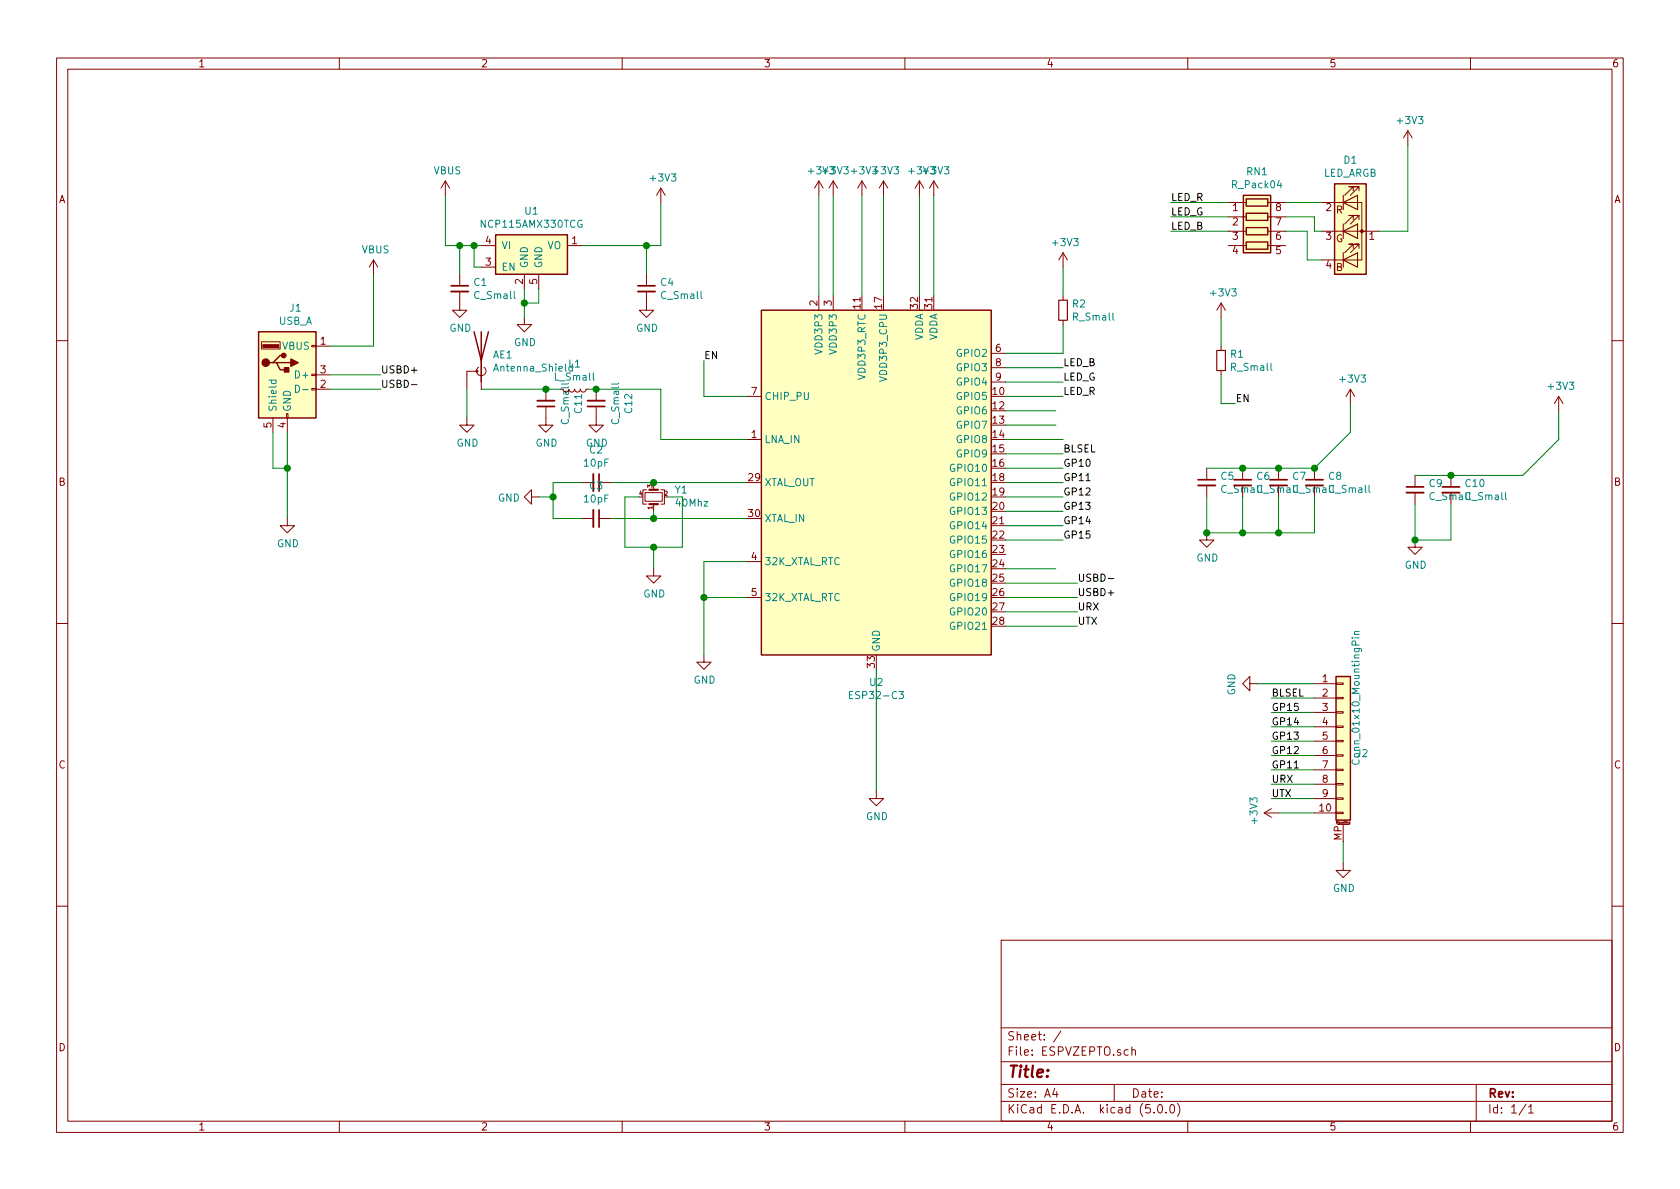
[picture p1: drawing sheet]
EESchema Schematic File Version 4
LIBS:ESPVZEPTO-cache
EELAYER 26 0
EELAYER END
$Descr A4 11693 8268
encoding utf-8
Sheet 1 1
Title ""
Date ""
Rev ""
Comp ""
Comment1 ""
Comment2 ""
Comment3 ""
Comment4 ""
$EndDescr
$Comp
L Untitled-rescue:ESP32-C3-MCU_Espressif U2
U 1 1
P 6100 3050
F 0 "U2" H 6100 1361 50  0000 C CNN
F 1 "ESP32-C3" H 6100 1270 50  0000 C CNN
F 2 "Package_DFN_QFN:QFN-32-1EP_5x5mm_P0.5mm_EP3.45x3.45mm" H 6100 1750 50  0001 C CNN
F 3 "http://espressif.com/sites/default/files/documentation/0a-esp8266ex_datasheet_en.pdf" H 6200 1750 50  0001 C CNN
	1    6100 3050
	1    0    0    -1  
$EndComp
$Comp
L Connector:USB_A J1
U 1 1
P 2000 2600
F 0 "J1" H 2057 3067 50  0000 C CNN
F 1 "USB_A" H 2057 2976 50  0000 C CNN
F 2 "footprint:CONN-USB-A-PCB-TRACES" H 2150 2550 50  0001 C CNN
F 3 " ~" H 2150 2550 50  0001 C CNN
	1    2000 2600
	1    0    0    -1  
$EndComp
Wire Wire Line
	7000 4250 7500 4250
Wire Wire Line
	7000 4350 7500 4350
Wire Wire Line
	7000 4150 7500 4150
Wire Wire Line
	7000 4050 7500 4050
$Comp
L Device:R_Small R1
U 1 1
P 8500 2500
F 0 "R1" H 8559 2546 50  0000 L CNN
F 1 "R_Small" H 8559 2455 50  0000 L CNN
F 2 "Resistor_SMD:R_0402_1005Metric" H 8500 2500 50  0001 C CNN
F 3 "~" H 8500 2500 50  0001 C CNN
	1    8500 2500
	1    0    0    -1  
$EndComp
$Comp
L Device:C_Small C5
U 1 1
P 8400 3350
F 0 "C5" H 8492 3396 50  0000 L CNN
F 1 "C_Small" H 8492 3305 50  0000 L CNN
F 2 "Capacitor_SMD:C_0402_1005Metric" H 8400 3350 50  0001 C CNN
F 3 "~" H 8400 3350 50  0001 C CNN
	1    8400 3350
	1    0    0    -1  
$EndComp
$Comp
L Device:LED_ARGB D1
U 1 1
P 9400 1600
F 0 "D1" H 9400 2097 50  0000 C CNN
F 1 "LED_ARGB" H 9400 2006 50  0000 C CNN
F 2 "LED_SMD:LED_Kingbright_APFA3010_3x1.5mm_Horizontal" H 9400 1550 50  0001 C CNN
F 3 "~" H 9400 1550 50  0001 C CNN
	1    9400 1600
	1    0    0    -1  
$EndComp
Wire Wire Line
	3800 2700 3350 2700
Wire Wire Line
	5200 2750 4900 2750
Wire Wire Line
	4900 2750 4900 2500
$Comp
L Untitled-rescue:Crystal_GND24_Small-Device Y1
U 1 1
P 4550 3450
F 0 "Y1" V 4596 3306 50  0000 R CNN
F 1 "40Mhz" V 4505 3306 50  0000 R CNN
F 2 "Crystal:Crystal_SMD_Abracon_ABM10-4Pin_2.5x2.0mm" H 4550 3450 50  0001 C CNN
F 3 "~" H 4550 3450 50  0001 C CNN
	1    4550 3450
	0    -1   -1   0   
$EndComp
Wire Wire Line
	4550 3550 4550 3600
Wire Wire Line
	4550 3600 5200 3600
Wire Wire Line
	4550 3350 5200 3350
Wire Wire Line
	4550 3600 4250 3600
Connection ~ 4550 3600
Wire Wire Line
	4550 3350 4250 3350
Connection ~ 4550 3350
$Comp
L Device:C_Small C2
U 1 1
P 4150 3350
F 0 "C2" V 3921 3350 50  0000 C CNN
F 1 "10pF" V 4012 3350 50  0000 C CNN
F 2 "Capacitor_SMD:C_0402_1005Metric" H 4150 3350 50  0001 C CNN
F 3 "~" H 4150 3350 50  0001 C CNN
	1    4150 3350
	0    1    1    0   
$EndComp
$Comp
L Device:C_Small C3
U 1 1
P 4150 3600
F 0 "C3" V 3921 3600 50  0000 C CNN
F 1 "10pF" V 4012 3600 50  0000 C CNN
F 2 "Capacitor_SMD:C_0402_1005Metric" H 4150 3600 50  0001 C CNN
F 3 "~" H 4150 3600 50  0001 C CNN
	1    4150 3600
	0    1    1    0   
$EndComp
Wire Wire Line
	4050 3350 3850 3350
Wire Wire Line
	3850 3350 3850 3450
Wire Wire Line
	3850 3600 4050 3600
Wire Wire Line
	3850 3450 3750 3450
Connection ~ 3850 3450
Wire Wire Line
	3850 3450 3850 3600
Wire Wire Line
	4450 3450 4350 3450
Wire Wire Line
	4350 3450 4350 3800
Wire Wire Line
	4650 3450 4750 3450
Wire Wire Line
	4750 3450 4750 3800
Wire Wire Line
	5700 2050 5700 1350
Wire Wire Line
	5800 2050 5800 1350
Wire Wire Line
	6000 2050 6000 1350
Wire Wire Line
	6150 2050 6150 1350
Wire Wire Line
	6400 2050 6400 1350
Wire Wire Line
	6500 2050 6500 1350
Wire Wire Line
	4600 1700 4600 1400
Wire Wire Line
	3650 2000 3650 2100
Wire Wire Line
	1900 3000 1900 3250
Wire Wire Line
	1900 3250 2000 3250
Wire Wire Line
	2000 3250 2000 3000
Wire Wire Line
	2000 3250 2000 3600
Connection ~ 2000 3250
Wire Wire Line
	6100 4650 6100 5500
Wire Wire Line
	7000 3150 7400 3150
Wire Wire Line
	7000 3250 7400 3250
Wire Wire Line
	7000 3050 7400 3050
Text Label 4900 2500 0    50   ~ 0
EN
Text Label 7400 3150 0    50   ~ 0
BLSEL
$Comp
L power:+3V3 #PWR0101
U 1 1
P 4600 1400
F 0 "#PWR0101" H 4600 1250 50  0001 C CNN
F 1 "+3V3" H 4615 1573 50  0000 C CNN
F 2 "" H 4600 1400 50  0001 C CNN
F 3 "" H 4600 1400 50  0001 C CNN
	1    4600 1400
	1    0    0    -1  
$EndComp
Wire Wire Line
	3350 1700 3300 1700
Wire Wire Line
	3100 1700 3100 1350
$Comp
L power:VBUS #PWR0102
U 1 1
P 3100 1350
F 0 "#PWR0102" H 3100 1200 50  0001 C CNN
F 1 "VBUS" H 3115 1523 50  0000 C CNN
F 2 "" H 3100 1350 50  0001 C CNN
F 3 "" H 3100 1350 50  0001 C CNN
	1    3100 1350
	1    0    0    -1  
$EndComp
$Comp
L power:GND #PWR0103
U 1 1
P 3650 2200
F 0 "#PWR0103" H 3650 1950 50  0001 C CNN
F 1 "GND" H 3655 2027 50  0000 C CNN
F 2 "" H 3650 2200 50  0001 C CNN
F 3 "" H 3650 2200 50  0001 C CNN
	1    3650 2200
	1    0    0    -1  
$EndComp
Wire Wire Line
	4500 1700 4500 1900
Connection ~ 4500 1700
Wire Wire Line
	4500 1700 4600 1700
Wire Wire Line
	3200 1700 3200 1900
Connection ~ 3200 1700
Wire Wire Line
	3200 1700 3100 1700
$Comp
L Device:C_Small C4
U 1 1
P 4500 2000
F 0 "C4" H 4592 2046 50  0000 L CNN
F 1 "C_Small" H 4592 1955 50  0000 L CNN
F 2 "Capacitor_SMD:C_0402_1005Metric" H 4500 2000 50  0001 C CNN
F 3 "~" H 4500 2000 50  0001 C CNN
	1    4500 2000
	1    0    0    -1  
$EndComp
$Comp
L Device:C_Small C1
U 1 1
P 3200 2000
F 0 "C1" H 3292 2046 50  0000 L CNN
F 1 "C_Small" H 3292 1955 50  0000 L CNN
F 2 "Capacitor_SMD:C_0402_1005Metric" H 3200 2000 50  0001 C CNN
F 3 "~" H 3200 2000 50  0001 C CNN
	1    3200 2000
	1    0    0    -1  
$EndComp
$Comp
L power:GND #PWR0104
U 1 1
P 3200 2100
F 0 "#PWR0104" H 3200 1850 50  0001 C CNN
F 1 "GND" H 3205 1927 50  0000 C CNN
F 2 "" H 3200 2100 50  0001 C CNN
F 3 "" H 3200 2100 50  0001 C CNN
	1    3200 2100
	1    0    0    -1  
$EndComp
$Comp
L power:GND #PWR0105
U 1 1
P 4500 2100
F 0 "#PWR0105" H 4500 1850 50  0001 C CNN
F 1 "GND" H 4505 1927 50  0000 C CNN
F 2 "" H 4500 2100 50  0001 C CNN
F 3 "" H 4500 2100 50  0001 C CNN
	1    4500 2100
	1    0    0    -1  
$EndComp
$Comp
L power:GND #PWR0106
U 1 1
P 3750 3450
F 0 "#PWR0106" H 3750 3200 50  0001 C CNN
F 1 "GND" V 3755 3322 50  0000 R CNN
F 2 "" H 3750 3450 50  0001 C CNN
F 3 "" H 3750 3450 50  0001 C CNN
	1    3750 3450
	0    1    1    0   
$EndComp
Wire Wire Line
	4350 3800 4550 3800
Wire Wire Line
	4550 3800 4550 3950
Connection ~ 4550 3800
Wire Wire Line
	4550 3800 4750 3800
$Comp
L power:GND #PWR0107
U 1 1
P 4550 3950
F 0 "#PWR0107" H 4550 3700 50  0001 C CNN
F 1 "GND" H 4555 3777 50  0000 C CNN
F 2 "" H 4550 3950 50  0001 C CNN
F 3 "" H 4550 3950 50  0001 C CNN
	1    4550 3950
	1    0    0    -1  
$EndComp
$Comp
L power:GND #PWR0108
U 1 1
P 6100 5500
F 0 "#PWR0108" H 6100 5250 50  0001 C CNN
F 1 "GND" H 6105 5327 50  0000 C CNN
F 2 "" H 6100 5500 50  0001 C CNN
F 3 "" H 6100 5500 50  0001 C CNN
	1    6100 5500
	1    0    0    -1  
$EndComp
Wire Wire Line
	2300 2600 2650 2600
Wire Wire Line
	2300 2700 2650 2700
Wire Wire Line
	2300 2400 2600 2400
Wire Wire Line
	2600 2400 2600 1900
$Comp
L power:VBUS #PWR0109
U 1 1
P 2600 1900
F 0 "#PWR0109" H 2600 1750 50  0001 C CNN
F 1 "VBUS" H 2615 2073 50  0000 C CNN
F 2 "" H 2600 1900 50  0001 C CNN
F 3 "" H 2600 1900 50  0001 C CNN
	1    2600 1900
	1    0    0    -1  
$EndComp
Text Label 2650 2600 0    50   ~ 0
USBD+
Text Label 2650 2700 0    50   ~ 0
USBD-
Text Label 7500 4150 0    50   ~ 0
USBD+
Text Label 7500 4050 0    50   ~ 0
USBD-
$Comp
L power:+3V3 #PWR0110
U 1 1
P 5700 1350
F 0 "#PWR0110" H 5700 1200 50  0001 C CNN
F 1 "+3V3" H 5715 1523 50  0000 C CNN
F 2 "" H 5700 1350 50  0001 C CNN
F 3 "" H 5700 1350 50  0001 C CNN
	1    5700 1350
	1    0    0    -1  
$EndComp
$Comp
L power:+3V3 #PWR0111
U 1 1
P 5800 1350
F 0 "#PWR0111" H 5800 1200 50  0001 C CNN
F 1 "+3V3" H 5815 1523 50  0000 C CNN
F 2 "" H 5800 1350 50  0001 C CNN
F 3 "" H 5800 1350 50  0001 C CNN
	1    5800 1350
	1    0    0    -1  
$EndComp
$Comp
L power:+3V3 #PWR0112
U 1 1
P 6000 1350
F 0 "#PWR0112" H 6000 1200 50  0001 C CNN
F 1 "+3V3" H 6015 1523 50  0000 C CNN
F 2 "" H 6000 1350 50  0001 C CNN
F 3 "" H 6000 1350 50  0001 C CNN
	1    6000 1350
	1    0    0    -1  
$EndComp
$Comp
L power:+3V3 #PWR0113
U 1 1
P 6150 1350
F 0 "#PWR0113" H 6150 1200 50  0001 C CNN
F 1 "+3V3" H 6165 1523 50  0000 C CNN
F 2 "" H 6150 1350 50  0001 C CNN
F 3 "" H 6150 1350 50  0001 C CNN
	1    6150 1350
	1    0    0    -1  
$EndComp
$Comp
L power:+3V3 #PWR0114
U 1 1
P 6400 1350
F 0 "#PWR0114" H 6400 1200 50  0001 C CNN
F 1 "+3V3" H 6415 1523 50  0000 C CNN
F 2 "" H 6400 1350 50  0001 C CNN
F 3 "" H 6400 1350 50  0001 C CNN
	1    6400 1350
	1    0    0    -1  
$EndComp
$Comp
L power:+3V3 #PWR0115
U 1 1
P 6500 1350
F 0 "#PWR0115" H 6500 1200 50  0001 C CNN
F 1 "+3V3" H 6515 1523 50  0000 C CNN
F 2 "" H 6500 1350 50  0001 C CNN
F 3 "" H 6500 1350 50  0001 C CNN
	1    6500 1350
	1    0    0    -1  
$EndComp
Wire Wire Line
	9600 1600 9800 1600
Wire Wire Line
	9800 1600 9800 1000
$Comp
L power:+3V3 #PWR0116
U 1 1
P 9800 1000
F 0 "#PWR0116" H 9800 850 50  0001 C CNN
F 1 "+3V3" H 9815 1173 50  0000 C CNN
F 2 "" H 9800 1000 50  0001 C CNN
F 3 "" H 9800 1000 50  0001 C CNN
	1    9800 1000
	1    0    0    -1  
$EndComp
$Comp
L Device:R_Pack04 RN1
U 1 1
P 8750 1600
F 0 "RN1" V 8333 1600 50  0000 C CNN
F 1 "R_Pack04" V 8424 1600 50  0000 C CNN
F 2 "Resistor_SMD:R_Array_Concave_4x0402" V 9025 1600 50  0001 C CNN
F 3 "~" H 8750 1600 50  0001 C CNN
	1    8750 1600
	0    1    1    0   
$EndComp
Wire Wire Line
	9200 1400 8950 1400
Wire Wire Line
	8950 1500 9150 1500
Wire Wire Line
	9150 1500 9150 1600
Wire Wire Line
	9150 1600 9200 1600
Wire Wire Line
	8950 1600 9100 1600
Wire Wire Line
	9100 1600 9100 1800
Wire Wire Line
	9100 1800 9200 1800
Wire Wire Line
	7000 2450 7400 2450
Wire Wire Line
	7000 2550 7400 2550
Wire Wire Line
	7000 2650 7400 2650
Text Label 8150 1400 0    50   ~ 0
LED_R
Text Label 8150 1500 0    50   ~ 0
LED_G
Text Label 8150 1600 0    50   ~ 0
LED_B
Wire Wire Line
	8150 1400 8550 1400
Wire Wire Line
	8550 1500 8150 1500
Wire Wire Line
	8150 1600 8550 1600
Text Label 7400 2650 0    50   ~ 0
LED_G
Text Label 7400 2550 0    50   ~ 0
LED_B
Wire Wire Line
	8500 2400 8500 2200
Wire Wire Line
	8500 2600 8500 2800
Wire Wire Line
	8500 2800 8600 2800
Text Label 8600 2800 0    50   ~ 0
EN
$Comp
L power:+3V3 #PWR0117
U 1 1
P 8500 2200
F 0 "#PWR0117" H 8500 2050 50  0001 C CNN
F 1 "+3V3" H 8515 2373 50  0000 C CNN
F 2 "" H 8500 2200 50  0001 C CNN
F 3 "" H 8500 2200 50  0001 C CNN
	1    8500 2200
	1    0    0    -1  
$EndComp
$Comp
L Device:C_Small C6
U 1 1
P 8650 3350
F 0 "C6" H 8742 3396 50  0000 L CNN
F 1 "C_Small" H 8742 3305 50  0000 L CNN
F 2 "Capacitor_SMD:C_0402_1005Metric" H 8650 3350 50  0001 C CNN
F 3 "~" H 8650 3350 50  0001 C CNN
	1    8650 3350
	1    0    0    -1  
$EndComp
$Comp
L Device:C_Small C7
U 1 1
P 8900 3350
F 0 "C7" H 8992 3396 50  0000 L CNN
F 1 "C_Small" H 8992 3305 50  0000 L CNN
F 2 "Capacitor_SMD:C_0402_1005Metric" H 8900 3350 50  0001 C CNN
F 3 "~" H 8900 3350 50  0001 C CNN
	1    8900 3350
	1    0    0    -1  
$EndComp
$Comp
L Device:C_Small C8
U 1 1
P 9150 3350
F 0 "C8" H 9242 3396 50  0000 L CNN
F 1 "C_Small" H 9242 3305 50  0000 L CNN
F 2 "Capacitor_SMD:C_0402_1005Metric" H 9150 3350 50  0001 C CNN
F 3 "~" H 9150 3350 50  0001 C CNN
	1    9150 3350
	1    0    0    -1  
$EndComp
Wire Wire Line
	9400 2800 9400 3000
Wire Wire Line
	9400 3000 9150 3250
Connection ~ 8650 3250
Wire Wire Line
	8650 3250 8400 3250
Connection ~ 8900 3250
Wire Wire Line
	8900 3250 8650 3250
Connection ~ 9150 3250
Wire Wire Line
	9150 3250 8900 3250
$Comp
L power:+3V3 #PWR0118
U 1 1
P 9400 2800
F 0 "#PWR0118" H 9400 2650 50  0001 C CNN
F 1 "+3V3" H 9415 2973 50  0000 C CNN
F 2 "" H 9400 2800 50  0001 C CNN
F 3 "" H 9400 2800 50  0001 C CNN
	1    9400 2800
	1    0    0    -1  
$EndComp
Wire Wire Line
	8400 3450 8400 3700
Wire Wire Line
	8400 3700 8650 3700
Wire Wire Line
	9150 3700 9150 3450
Wire Wire Line
	8900 3450 8900 3700
Connection ~ 8900 3700
Wire Wire Line
	8900 3700 9150 3700
Wire Wire Line
	8650 3450 8650 3700
Connection ~ 8650 3700
Wire Wire Line
	8650 3700 8900 3700
$Comp
L power:GND #PWR0119
U 1 1
P 8400 3700
F 0 "#PWR0119" H 8400 3450 50  0001 C CNN
F 1 "GND" H 8405 3527 50  0000 C CNN
F 2 "" H 8400 3700 50  0001 C CNN
F 3 "" H 8400 3700 50  0001 C CNN
	1    8400 3700
	1    0    0    -1  
$EndComp
Connection ~ 8400 3700
Wire Wire Line
	9150 5650 8900 5650
$Comp
L power:+3V3 #PWR0120
U 1 1
P 8900 5650
F 0 "#PWR0120" H 8900 5500 50  0001 C CNN
F 1 "+3V3" H 8915 5823 50  0000 C CNN
F 2 "" H 8900 5650 50  0001 C CNN
F 3 "" H 8900 5650 50  0001 C CNN
	1    8900 5650
	0    -1   -1   0   
$EndComp
Wire Wire Line
	7000 3650 7400 3650
Wire Wire Line
	7000 3450 7400 3450
Wire Wire Line
	7000 3550 7400 3550
Wire Wire Line
	7000 3350 7400 3350
$Comp
L power:GND #PWR0121
U 1 1
P 2000 3600
F 0 "#PWR0121" H 2000 3350 50  0001 C CNN
F 1 "GND" H 2005 3427 50  0000 C CNN
F 2 "" H 2000 3600 50  0001 C CNN
F 3 "" H 2000 3600 50  0001 C CNN
	1    2000 3600
	1    0    0    -1  
$EndComp
Text Label 7400 3250 0    50   ~ 0
GP10
Text Label 7400 3350 0    50   ~ 0
GP11
Text Label 7400 3450 0    50   ~ 0
GP12
Text Label 8850 5450 0    50   ~ 0
URX
Text Label 7500 4350 0    50   ~ 0
UTX
Text Label 7400 3550 0    50   ~ 0
GP13
Text Label 7400 3650 0    50   ~ 0
GP14
Text Label 7400 3750 0    50   ~ 0
GP15
Wire Wire Line
	7400 3750 7000 3750
Wire Wire Line
	9150 4750 8750 4750
$Comp
L power:GND #PWR0122
U 1 1
P 8750 4750
F 0 "#PWR0122" H 8750 4500 50  0001 C CNN
F 1 "GND" H 8755 4577 50  0000 C CNN
F 2 "" H 8750 4750 50  0001 C CNN
F 3 "" H 8750 4750 50  0001 C CNN
	1    8750 4750
	0    1    1    0   
$EndComp
Text Label 8850 4850 0    50   ~ 0
BLSEL
Wire Wire Line
	9150 4950 8850 4950
Wire Wire Line
	9150 5150 8850 5150
Wire Wire Line
	9150 5350 8850 5350
Text Label 8850 4950 0    50   ~ 0
GP15
Text Label 8850 5050 0    50   ~ 0
GP14
Text Label 8850 5250 0    50   ~ 0
GP12
Text Label 8850 5350 0    50   ~ 0
GP11
Text Label 8850 5150 0    50   ~ 0
GP13
$Comp
L Device:C_Small C9
U 1 1
P 9850 3400
F 0 "C9" H 9942 3446 50  0000 L CNN
F 1 "C_Small" H 9942 3355 50  0000 L CNN
F 2 "Capacitor_SMD:C_0603_1608Metric" H 9850 3400 50  0001 C CNN
F 3 "~" H 9850 3400 50  0001 C CNN
	1    9850 3400
	1    0    0    -1  
$EndComp
$Comp
L Device:C_Small C10
U 1 1
P 10100 3400
F 0 "C10" H 10192 3446 50  0000 L CNN
F 1 "C_Small" H 10192 3355 50  0000 L CNN
F 2 "Capacitor_SMD:C_0603_1608Metric" H 10100 3400 50  0001 C CNN
F 3 "~" H 10100 3400 50  0001 C CNN
	1    10100 3400
	1    0    0    -1  
$EndComp
Wire Wire Line
	10850 2850 10850 3050
Wire Wire Line
	10850 3050 10600 3300
Connection ~ 10100 3300
Wire Wire Line
	10100 3300 9850 3300
Wire Wire Line
	9850 3500 9850 3750
Wire Wire Line
	9850 3750 10100 3750
Wire Wire Line
	10100 3500 10100 3750
$Comp
L power:GND #PWR0123
U 1 1
P 9850 3750
F 0 "#PWR0123" H 9850 3500 50  0001 C CNN
F 1 "GND" H 9855 3577 50  0000 C CNN
F 2 "" H 9850 3750 50  0001 C CNN
F 3 "" H 9850 3750 50  0001 C CNN
	1    9850 3750
	1    0    0    -1  
$EndComp
Connection ~ 9850 3750
$Comp
L power:+3V3 #PWR0124
U 1 1
P 10850 2850
F 0 "#PWR0124" H 10850 2700 50  0001 C CNN
F 1 "+3V3" H 10865 3023 50  0000 C CNN
F 2 "" H 10850 2850 50  0001 C CNN
F 3 "" H 10850 2850 50  0001 C CNN
	1    10850 2850
	1    0    0    -1  
$EndComp
Wire Wire Line
	10100 3300 10600 3300
$Comp
L Device:C_Small C11
U 1 1
P 3800 2800
F 0 "C11" V 3571 2800 50  0000 C CNN
F 1 "C_Small" V 3662 2800 50  0000 C CNN
F 2 "Capacitor_SMD:C_0402_1005Metric" H 3800 2800 50  0001 C CNN
F 3 "~" H 3800 2800 50  0001 C CNN
	1    3800 2800
	-1   0    0    1   
$EndComp
$Comp
L Device:C_Small C12
U 1 1
P 4150 2800
F 0 "C12" V 3921 2800 50  0000 C CNN
F 1 "C_Small" V 4012 2800 50  0000 C CNN
F 2 "Capacitor_SMD:C_0402_1005Metric" H 4150 2800 50  0001 C CNN
F 3 "~" H 4150 2800 50  0001 C CNN
	1    4150 2800
	-1   0    0    1   
$EndComp
$Comp
L power:GND #PWR0125
U 1 1
P 3800 2900
F 0 "#PWR0125" H 3800 2650 50  0001 C CNN
F 1 "GND" H 3805 2727 50  0000 C CNN
F 2 "" H 3800 2900 50  0001 C CNN
F 3 "" H 3800 2900 50  0001 C CNN
	1    3800 2900
	1    0    0    -1  
$EndComp
$Comp
L power:GND #PWR0126
U 1 1
P 4150 2900
F 0 "#PWR0126" H 4150 2650 50  0001 C CNN
F 1 "GND" H 4155 2727 50  0000 C CNN
F 2 "" H 4150 2900 50  0001 C CNN
F 3 "" H 4150 2900 50  0001 C CNN
	1    4150 2900
	1    0    0    -1  
$EndComp
$Comp
L Device:L_Small L1
U 1 1
P 4000 2700
F 0 "L1" V 3822 2700 50  0000 C CNN
F 1 "L_Small" V 3913 2700 50  0000 C CNN
F 2 "Inductors_SMD:L_0402" H 4000 2700 50  0001 C CNN
F 3 "~" H 4000 2700 50  0001 C CNN
	1    4000 2700
	0    1    1    0   
$EndComp
Wire Wire Line
	3800 2700 3900 2700
Connection ~ 3800 2700
Wire Wire Line
	4100 2700 4150 2700
Wire Wire Line
	4150 2700 4600 2700
Wire Wire Line
	4600 2700 4600 3050
Wire Wire Line
	4600 3050 5200 3050
Connection ~ 4150 2700
Text Label 8850 5550 0    50   ~ 0
UTX
Text Label 7500 4250 0    50   ~ 0
URX
Wire Wire Line
	9150 5550 8850 5550
$Comp
L Device:Antenna_Shield AE1
U 1 1
P 3350 2500
F 0 "AE1" H 3271 2541 50  0000 R CNN
F 1 "Antenna_Shield" H 3271 2450 50  0000 R CNN
F 2 "footprint:Antenna-AVX-1001312" H 3350 2600 50  0001 C CNN
F 3 "~" H 3350 2600 50  0001 C CNN
	1    3350 2500
	-1   0    0    -1  
$EndComp
Wire Wire Line
	3250 2700 3250 2900
$Comp
L power:GND #PWR0127
U 1 1
P 3250 2900
F 0 "#PWR0127" H 3250 2650 50  0001 C CNN
F 1 "GND" H 3255 2727 50  0000 C CNN
F 2 "" H 3250 2900 50  0001 C CNN
F 3 "" H 3250 2900 50  0001 C CNN
	1    3250 2900
	1    0    0    -1  
$EndComp
$Comp
L Diodes_inc:NCP115AMX330TCG U1
U 1 1
P 3650 1750
F 0 "U1" H 3700 2042 50  0000 C CNN
F 1 "NCP115AMX330TCG" H 3700 1951 50  0000 C CNN
F 2 "Housings_DFN_QFN:UDFN-4_1x1mm_Pitch0.65mm" H 3700 2100 50  0001 C CNN
F 3 "https://www.diodes.com/assets/Datasheets/AP7333.pdf" H 3900 2200 50  0001 C CNN
	1    3650 1750
	1    0    0    -1  
$EndComp
Wire Wire Line
	4050 1700 4500 1700
Wire Wire Line
	3350 1850 3300 1850
Wire Wire Line
	3300 1850 3300 1700
Connection ~ 3300 1700
Wire Wire Line
	3300 1700 3200 1700
Wire Wire Line
	3650 2100 3750 2100
Wire Wire Line
	3750 2100 3750 2000
Connection ~ 3650 2100
Wire Wire Line
	3650 2100 3650 2200
$Comp
L Connector_Generic_MountingPin:Conn_01x10_MountingPin J2
U 1 1
P 9350 5150
F 0 "J2" H 9437 5066 50  0000 L CNN
F 1 "Conn_01x10_MountingPin" V 9437 4975 50  0000 L CNN
F 2 "Connector_FFC-FPC:Hirose_FH12-10S-0.5SH_1x10-1MP_P0.50mm_Horizontal" H 9350 5150 50  0001 C CNN
F 3 "~" H 9350 5150 50  0001 C CNN
	1    9350 5150
	1    0    0    -1  
$EndComp
Wire Wire Line
	9150 5450 8850 5450
Wire Wire Line
	8850 5250 9150 5250
Wire Wire Line
	8850 5050 9150 5050
Wire Wire Line
	8850 4850 9150 4850
Wire Wire Line
	9350 5850 9350 6000
$Comp
L power:GND #PWR0128
U 1 1
P 9350 6000
F 0 "#PWR0128" H 9350 5750 50  0001 C CNN
F 1 "GND" H 9355 5827 50  0000 C CNN
F 2 "" H 9350 6000 50  0001 C CNN
F 3 "" H 9350 6000 50  0001 C CNN
	1    9350 6000
	1    0    0    -1  
$EndComp
Wire Wire Line
	7350 3950 7000 3950
Wire Wire Line
	5200 3900 4900 3900
Wire Wire Line
	5200 4150 4900 4150
Wire Wire Line
	7000 2750 7400 2750
Wire Wire Line
	7350 2850 7000 2850
Wire Wire Line
	7000 2950 7350 2950
Text Label 7400 2750 0    50   ~ 0
LED_R
$Comp
L Device:R_Small R2
U 1 1
P 7400 2150
F 0 "R2" H 7459 2196 50  0000 L CNN
F 1 "R_Small" H 7459 2105 50  0000 L CNN
F 2 "Resistor_SMD:R_0402_1005Metric" H 7400 2150 50  0001 C CNN
F 3 "~" H 7400 2150 50  0001 C CNN
	1    7400 2150
	1    0    0    -1  
$EndComp
Wire Wire Line
	7400 2050 7400 1850
$Comp
L power:+3V3 #PWR0129
U 1 1
P 7400 1850
F 0 "#PWR0129" H 7400 1700 50  0001 C CNN
F 1 "+3V3" H 7415 2023 50  0000 C CNN
F 2 "" H 7400 1850 50  0001 C CNN
F 3 "" H 7400 1850 50  0001 C CNN
	1    7400 1850
	1    0    0    -1  
$EndComp
Wire Wire Line
	7400 2450 7400 2250
Wire Wire Line
	4900 3900 4900 4150
Wire Wire Line
	4900 4150 4900 4550
Connection ~ 4900 4150
$Comp
L power:GND #PWR?
U 1 1
P 4900 4550
F 0 "#PWR?" H 4900 4300 50  0001 C CNN
F 1 "GND" H 4905 4377 50  0000 C CNN
F 2 "" H 4900 4550 50  0001 C CNN
F 3 "" H 4900 4550 50  0001 C CNN
	1    4900 4550
	1    0    0    -1  
$EndComp
$EndSCHEMATC
